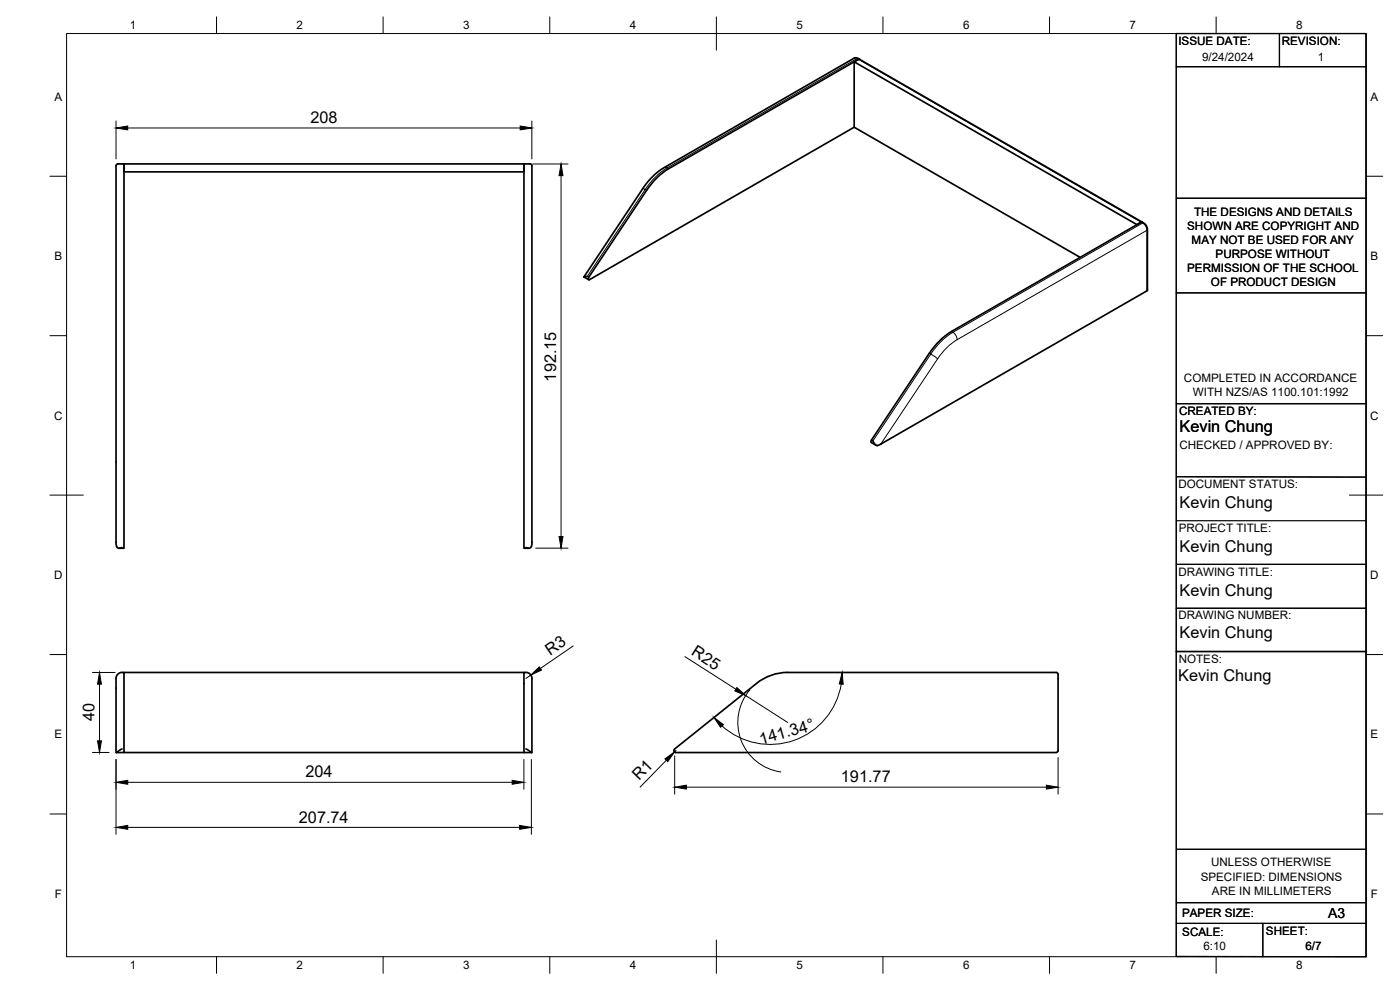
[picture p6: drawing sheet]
<svg xmlns="http://www.w3.org/2000/svg" width="420mm" height="297mm" viewBox="0 0 420 297" stroke-linecap="round" stroke-linejoin="round" font-family="sans-serif">
<!-- layer: Visible -->
<g fill="none" stroke="#000" stroke-width=".51">
<path d="M257.9 17.8l-.8-.4-.8 .1-58.5 33.8-2.3 2-1.7 2-18.6 27.8M257.9 17.8l84.9 48.8M258 17.8l-57.3 32.8M256.3 38.2l-79.3 45.7M37.2 49.2h120v2.4h-120zM157.2 49.2h1.2a.93 .93 0 0 1 1.3 .6l-.2 114.1M157.2 49.2v115.3h1.5M194.1 57.1l-17.4 26.1M200.7 50.6a20.8 20.8 0 0 0-6.6 6.5M342.5 66.7l-56.9 32.8a20.8 20.8 0 0 0-6.7 6.5M342.5 66.7l-1.3 .7-84.9-48.9v19.7l67.9 39M342.8 66.6l-.3 .1"/>
<path d="M342.8 66.6l1.1 .9 .5 1.2v18.2l-.2 .4M175.2 83.1l1.5 .8M176.3 82.9l-1.1 .2M176.7 83.2l-.1 .6 .4 .1M344.2 87.3l-79.9 46-1.3 .4-.5-.5-.5-.9M278.9 106l-17.3 26-.1 .8 1.4 .8M35 163.9l.4 .6 1.2-.2M35 163.9l-.2-1.2v-112.9a1.4 1.4 0 0 1 1.8-.6h.6v115.3h-1.4M159.5 163.9l-.5 .6-1.2-.2M37.2 201.8h120M316.9 201.8l-80.5-.1a14.9 14.9 0 0 0-9.4 3.4l-24.6 19.6-.1 .8 .5 .3h114.1M317 201.8l.4 .1 .2 .5"/>
<path d="M317.5 202.4v22.8M35 225.8l-.2-21.6a1.95 1.95 0 0 1 2.4-2.4v24h120M35 225.8h2.2M36.6 224.7l-1.6 1.1M157.8 224.7l1.8 1.1v-21.6a1.93 1.93 0 0 0-2.4-2.4v24h2.3M317.6 225.2l-.2 .4-.4 .2"/>
</g>
<!-- layer: Visible Narrow -->
<g fill="none" stroke="#000" stroke-width=".3">
<path d="M256.3 17.5h.9M257.2 17.6l85.7 49.3M257.2 17.6l-56.9 32.8M257.5 17.5l-.3 .1M192.9 56.5l.7 .4M193.6 56.9l-17.3 26 .4 .3M193.6 56.9l.5 .2M199.4 50.3l.9 .1M200.3 50.4l.4 .2M200.3 50.3a20.8 20.8 0 0 0-6.7 6.5M342.9 66.9l-56.9 32.8-.5-.2M342.9 66.9l.9 1 .4 1.2 .2-.2"/>
<path d="M343.2 66.9h-.3M344.2 87.3v-18.2l-57 32.8a18.1 18.1 0 0 0-5.8 5.7M278.9 106l.4 .2M279.3 106.2l2.1 1.4M279.3 106.2l-17.3 26.1-.5-.3M281.4 107.6l-17.1 25.7M287.3 101.9l-.4-1.3-.9-.9a21.1 21.1 0 0 0-6.7 6.5"/>
</g>
<!-- layer: BORDER -->
<g fill="none" stroke="#000" stroke-width=".3">
<path d="M20 10.1h390v276.9h-390zM65 5.1v5M115 5.1v5M165 5.1v5M215 5.1v10M265 5.1v5M315 5.1v5M365 5.1v5M15 52.9h5M410 52.9h5M15 100.7h5M410 100.7h5"/>
<path d="M15 148.6h10M405 148.6h10M15 196.4h5M410 196.4h5M15 244.2h5M410 244.2h5M65 287v5M115 287v5M165 287v5M215 282.1v9.9M265 287v5M315 287v5"/>
<path d="M365 287v5"/>
</g>
<!-- layer: TITLEBLOCK -->
<g fill="none" stroke="#000" stroke-width=".36">
<path d="M353 10.1h57v276.9h-57zM384 10.1v9.9M353 20h57M353 59.5h57M353 87.9h57M353 121.1h57M353 156.2h57M353 143l57 .2M353 169.3h57M353 195.5h57M353 182.5h57M353.1 254.8h57"/>
<path d="M353 270.8h56.9M353 277.1h57M379 277.1v9.9"/>
</g>
<!-- layer: FD_Dimensions -->
<g fill="none" stroke="#000" stroke-width=".3">
<path d="M34.8 36.3v11.4M38.3 38.4h117.8M159.6 36.3v11.4M159.9 49.2h10.6M168.4 52.7v108.3M160.8 164.5h9.7M172 193.8l-9.8 6.8M205.6 197l15.2 9.8M27.7 201.8h6.8M29.9 205.3v17M159.3 202.6l-1.5 1M223.8 208.7l12.6 8.1"/>
<path d="M225 207a15 15 0 0 0 9.3 24.6M252.5 205.2a21.6 21.6 0 0 1-35.8 12.6M27.7 225.8h5M34.8 227.9v22.4M38.3 234.7h115.4M157.2 227.9v8.9M159.5 227.9v22.4M200 228.1l-7.9 8.1M202.3 225.2l.2 .4 .4-.4M202.5 226.8v11.5M206 236.2h108M317.5 227.3v11"/>
<path d="M38.3 248.2h117.7"/>
</g>
<g fill="#000" stroke="#000" stroke-width=".3">
<path d="M34.8 38.4l3.5-.6v1.2zM156.1 37.8l3.5 .6-3.5 .6zM168.4 49.2l.6 3.5h-1.2zM167.8 161h1.2l-.6 3.5zM29.9 201.8l.5 3.5h-1.1zM159.3 202.6l2.6-2.5 .6 .9zM214.3 215.3l2.8 2.1-.9 .8zM221.1 206.3l2.7 2.4-3.3-1.4zM252.8 201.8l.2 3.5-1.1-.1zM29.3 222.3h1.1l-.5 3.5zM34.8 234.7l3.5-.6v1.2zM153.7 234.1l3.5 .6-3.5 .6z"/>
<path d="M199.6 227.7l2.8-2.1-2 2.9zM202.5 236.2l3.5-.6v1.2zM314 235.6l3.5 .6-3.5 .6zM34.8 248.2l3.5-.5v1.1zM156 247.7l3.5 .5-3.5 .6z"/>
</g>
<g font-size="4.9">
<text x="93.2" y="36.9">208</text>
<text x="166.9" y="114.5" transform="rotate(-90 166.9 114.5)">192.15</text>
<text x="354" y="129.7">Kevin Chung</text>
<text x="354" y="152.6">Kevin Chung</text>
<text x="354" y="165.7">Kevin Chung</text>
<text x="354" y="178.9">Kevin Chung</text>
<text x="354" y="191.5">Kevin Chung</text>
<text x="165.1" y="196.8" transform="rotate(-34 165.1 196.8)">R3</text>
<text x="207.2" y="196.3" transform="rotate(33 207.2 196.3)">R25</text>
<text x="353.6" y="204.3">Kevin Chung</text>
<text x="28.4" y="216.4" transform="rotate(-90 28.4 216.4)">40</text>
<text x="228.4" y="223.5" transform="rotate(-16 228.4 223.5)">141.34°</text>
<text x="91.7" y="233.3">204</text>
<text x="191.8" y="234.5" transform="rotate(-46 191.8 234.5)">R1</text>
<text x="252.4" y="234.7">191.77</text>
<text x="89.7" y="246.8">207.74</text>
</g>
<text font-size="4.2" x="398.6" y="275.5">A3</text>
<g font-size="3.5">
<text x="39" y="8.8">1</text>
<text x="89" y="8.8">2</text>
<text x="139" y="8.8">3</text>
<text x="189" y="8.8">4</text>
<text x="239" y="8.8">5</text>
<text x="289" y="8.8">6</text>
<text x="339" y="8.8">7</text>
<text x="389" y="8.8">8</text>
<text x="353.7" y="13.6">ISSUE DATE:</text>
<text x="384.7" y="13.6">REVISION:</text>
<text x="360.8" y="18.2">9/24/2024</text>
<text x="395.5" y="18.2">1</text>
<text x="16.3" y="30.2">A</text>
<text x="411.3" y="30.2">A</text>
<text x="358.4" y="64.7">THE DESIGNS AND DETAILS</text>
<text x="356.3" y="68.9">SHOWN ARE COPYRIGHT AND</text>
<text x="357.6" y="73.1">MAY NOT BE USED FOR ANY</text>
<text x="364.8" y="77.4">PURPOSE WITHOUT</text>
<text x="16.3" y="78">B</text>
<text x="356.3" y="81.6">PERMISSION OF THE SCHOOL</text>
<text x="411.3" y="78">B</text>
<text x="363.4" y="85.8">OF PRODUCT DESIGN</text>
<text x="355.3" y="114.6">COMPLETED IN ACCORDANCE</text>
<text x="358" y="118.8">WITH NZS/AS 1100.101:1992</text>
<text x="16.2" y="125.9">C</text>
<text x="353.9" y="124.6">CREATED BY:</text>
<text x="411.2" y="125.9">C</text>
<text x="353.9" y="134.7">CHECKED / APPROVED BY:</text>
<text x="353.7" y="146.4">DOCUMENT STATUS:</text>
<text x="353.8" y="159.8">PROJECT TITLE:</text>
<text x="16.2" y="173.7">D</text>
<text x="353.7" y="172.7">DRAWING TITLE:</text>
<text x="411.2" y="173.7">D</text>
<text x="353.7" y="185.9">DRAWING NUMBER:</text>
<text x="353.8" y="198.9">NOTES:</text>
<text x="16.3" y="221.6">E</text>
<text x="411.3" y="221.6">E</text>
<text x="363.5" y="260">UNLESS OTHERWISE</text>
<text x="16.4" y="269.4">F</text>
<text x="360.3" y="264.2">SPECIFIED: DIMENSIONS</text>
<text x="363.7" y="268.4">ARE IN MILLIMETERS</text>
<text x="411.4" y="269.4">F</text>
<text x="354.8" y="275.2">PAPER SIZE:</text>
<text x="354.8" y="280.8">SCALE:</text>
<text x="379.9" y="280.6">SHEET:</text>
<text x="361.2" y="284.9">6:10</text>
<text x="391.8" y="285">6/7</text>
<text x="39" y="290.8">1</text>
<text x="89" y="290.8">2</text>
<text x="139" y="290.8">3</text>
<text x="189" y="290.8">4</text>
<text x="239" y="290.8">5</text>
<text x="289" y="290.8">6</text>
<text x="339" y="290.8">7</text>
<text x="389" y="290.8">8</text>
</g>
</svg>
